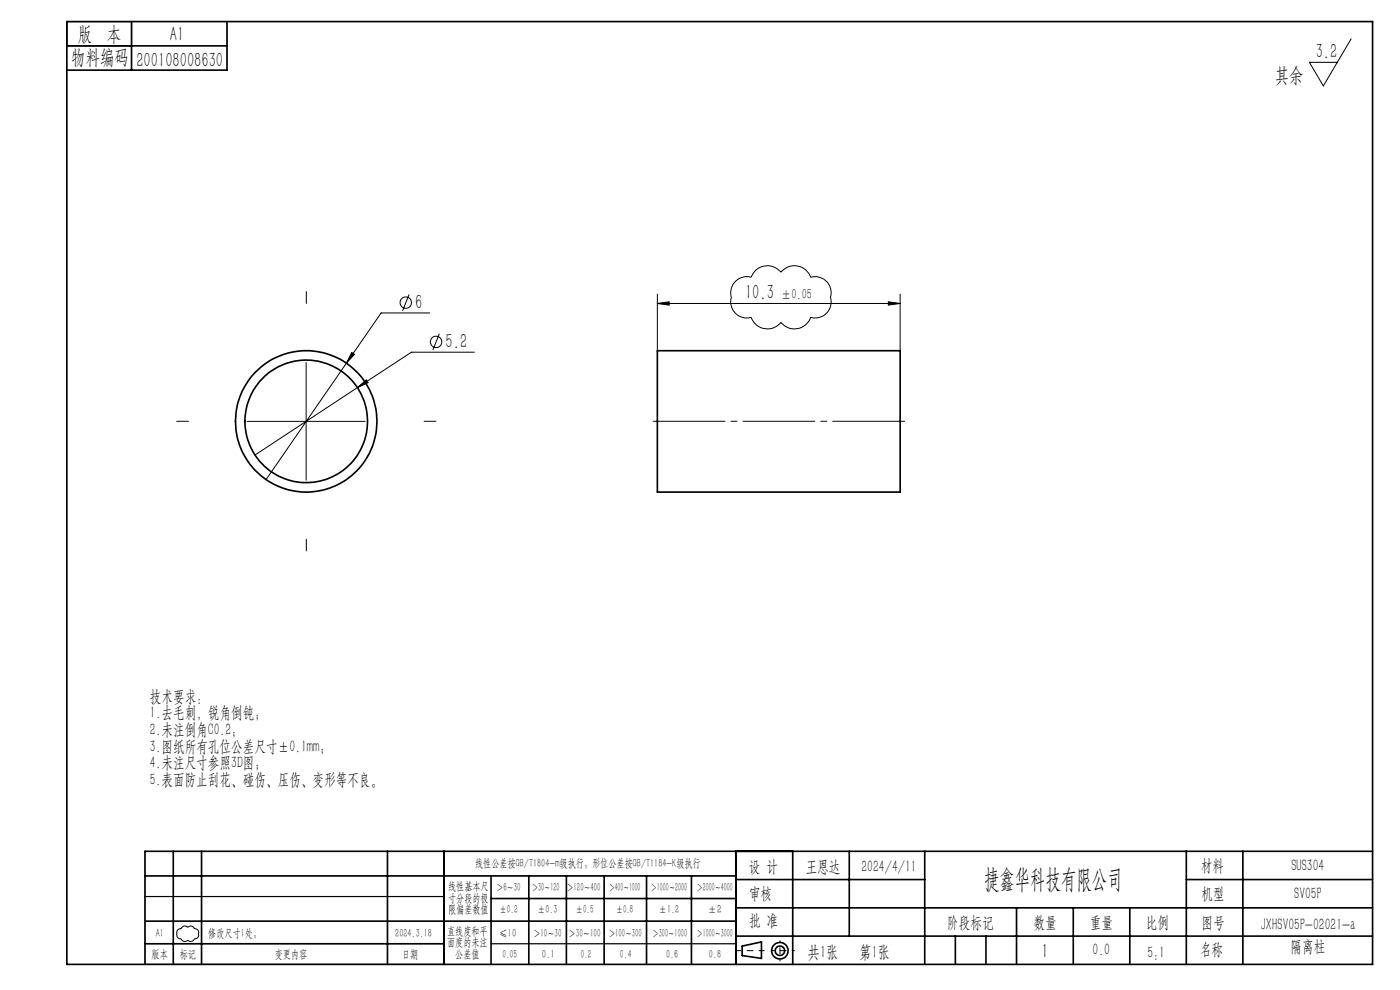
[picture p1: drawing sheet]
<svg xmlns="http://www.w3.org/2000/svg" width="297mm" height="210mm" viewBox="0 0 297 210" stroke-linecap="round" stroke-linejoin="round" font-family="sans-serif">
<g fill="none" stroke="#000" stroke-width=".21">
<path d="M286.6 8.2l-5.9 10-2.9-5h5.9M155.9 59.8a3.5 3.5 0 0 1 3.4-1 3.7 3.7 0 0 1 6.4-1.1 3.7 3.7 0 0 1 6.3 1.1 3.4 3.4 0 0 1 4.2 4.3 3.4 3.4 0 0 1-4.2 4.2 3.7 3.7 0 0 1-6.3 1.1 3.7 3.7 0 0 1-6.4-1.1 3.4 3.4 0 0 1-4.1-4.2 3.5 3.5 0 0 1 .7-3.3zM64.9 76.9v25M74.6 74.8l.6 .4-1.7 1.8zM86.8 62.5l-1.4 3.4M91.2 66.4h-10.3l-24.5 35.3M93.2 70.8l-1.4 3.5M100.6 74.7h-13.3l-33.2 21.8M139.5 64.4l2.5-.4v.7zM139.5 62.4v12M139.5 64.4h51.5M188.5 64l2.5 .4-2.5 .3z"/>
<path d="M191 62.4v12M52.5 89.4h25M75.8 82.2l1.9-1.6 .4 .6zM37.7 197.2l.7-.2 .1-.2a.82 .82 0 0 1 1.3-.1 .82 .82 0 0 1 1.4 .3h.3a.84 .84 0 0 1 .6 1.2 .91 .91 0 0 1-.9 1 .83 .83 0 0 1-1.4 .2 .82 .82 0 0 1-1.4-.3h-.1a.91 .91 0 0 1-.8-1.2z"/>
<circle cx="86.1" cy="64.2" r="1.22"/>
<circle cx="92.5" cy="72.5" r="1.22"/>
</g>
<g fill="none" stroke="#000" stroke-width=".35">
<path d="M14.2 4.6h277v200h-277zM14.2 9.7h34M27.9 4.6v10.3M48.2 4.6v10.3h-34M139.5 74.4h51.5v30h-51.5zM30.8 195.4h125.4M30.8 185.8h125.4M36.8 180.6v24M42.8 180.6v24M82.2 180.6v24M94.2 180.6v24M104.2 185.8v18.8"/>
<path d="M104.2 190.6h52M112.2 185.8v18.8M120.2 185.8v18.8M128.2 185.8v18.8M137.2 185.8v18.8M146.7 185.8v18.8M156.2 180.6v24M156.2 186.6h40M156.2 198.6h135M156.2 192.6h135M168.2 180.6v24M180.2 180.6v18"/>
<path d="M196.2 180.6v24M202.7 198.6v6M209.2 198.6v6M215.7 192.6v12M227.7 192.6v12M239.7 192.6v12M251.7 186.6h39.5M251.7 180.6v24M263.7 180.6v24M291.2 180.6h-260.4v24M30.8 200.2h63.4M157.4 200.7l4.1-.9v3.5l-4.1-.6z"/>
<circle cx="65" cy="89.4" r="15"/>
<circle cx="65" cy="89.4" r="13"/>
<circle cx="165.5" cy="201.7" r="1.74"/>
<circle cx="165.5" cy="201.7" r="1"/>
</g>
<path d="M137.5 89.4h55.5" fill="none" stroke="#000" stroke-width=".21" stroke-dasharray="15.2 1.3 1.3 1.3" stroke-dashoffset="-1.1"/>
<path d="M65 64.4v-2.5M40 89.4h-2.5M90 89.4h2.5M65 114.4v2.5" fill="none" stroke="#000" stroke-width=".21" stroke-dasharray="15.2 1.3 1.3 1.3"/>
<path d="M162.1 201.7h-6" fill="none" stroke="#000" stroke-width=".21" stroke-dasharray="15.2 1.3 1.3 1.3" stroke-dashoffset="14.1"/>
<path d="M168.5 201.7h-4.8" fill="none" stroke="#000" stroke-width=".21" stroke-dasharray="15.2 1.3 1.3 1.3" stroke-dashoffset="14.7"/>
<path d="M165.5 199.6v4.2" fill="none" stroke="#000" stroke-width=".21" stroke-dasharray="15.2 1.3 1.3 1.3" stroke-dashoffset="15"/>
<path d="M14.2 4.6h13.7v5.1h-13.7zM30.8 190.2h63.4M30.8 204.6h63.4M104.2 200.2h52" fill="none" stroke="#000" stroke-width=".25"/>
<g fill="#000">
<path d="M74.6 74.8l-1.1 2.2 1.7-1.8zM75.8 82.2l2.3-1-.4-.6z"/>
<path d="M188.5 64l2.5 .4-2.5 .3zM139.5 64.4l2.5-.4v.7z"/>
</g>
<text font-size="5.6" x="208.8" y="188.3">捷鑫华科技有限公司</text>
<g font-size="4.4">
<text x="16.5" y="8.6">版 本</text>
<text x="36.1" y="8.6">A1</text>
<text x="15.1" y="13.7">物料编码</text>
<text x="28.9" y="14.2">200108008630</text>
<text x="270.4" y="17.3">其余</text>
<text x="279.1" y="12.3">3.2</text>
<text x="88.1" y="65.5">6</text>
<text x="158.1" y="63.5">10.3</text>
<text x="94.5" y="73.8">5.2</text>
<text x="221" y="203.2">1</text>
</g>
<g font-size="3.8">
<text x="171.3" y="203.2">共1张</text>
<text x="182.3" y="203.2">第1张</text>
</g>
<g font-size="3.5">
<text x="31.8" y="148.8">技术要求：</text>
<text x="31.8" y="152.4">1.去毛刺，锐角倒钝；</text>
<text x="31.8" y="155.9">2.未注倒角C0.2；</text>
<text x="31.8" y="159.4">3.图纸所有孔位公差尺寸±0.1mm；</text>
<text x="31.8" y="163">4.未注尺寸参照3D图；</text>
<text x="31.8" y="166.5">5.表面防止刮花、碰伤、压伤、变形等不良。</text>
<text x="158.9" y="184.9">设 计</text>
<text x="170.9" y="184.9">王恩达</text>
<text x="182.7" y="184.9">2024/4/11</text>
<text x="254.7" y="184.7">材料</text>
<text x="274" y="184.7">SUS304</text>
<text x="158.9" y="190.8">审核</text>
<text x="254.9" y="190.7">机型</text>
<text x="274.6" y="190.8">SV05P</text>
<text x="158.9" y="196.5">批 准</text>
<text x="200.9" y="196.9">阶段标记</text>
<text x="219.3" y="196.9">数量</text>
<text x="231.2" y="196.9">重量</text>
<text x="243.1" y="196.9">比例</text>
<text x="254.9" y="196.9">图号</text>
<text x="267.4" y="197.3">JXHSV05P-02021-a</text>
<text x="231.8" y="202.5">0.0</text>
<text x="243.4" y="203.2">5:1</text>
<text x="254.5" y="202.5">名称</text>
<text x="273.8" y="201.8">隔离柱</text>
</g>
<text font-size="3.1" x="165.7" y="63.5">±0.05</text>
<g font-size="2.5">
<text x="100.8" y="184">线性公差按GB/T1804-m级执行；形位公差按GB/T1184-K级执行</text>
<text x="95.1" y="188.8">线性基本尺</text>
<text x="95.1" y="191.3">寸分段的极</text>
<text x="105.3" y="189.1">＞6～30</text>
<text x="112.9" y="189.1">＞30～120</text>
<text x="120.2" y="188.9">＞120～400</text>
<text x="129.2" y="188.9">＞400～1000</text>
<text x="138.1" y="189.1">＞1000～2000</text>
<text x="147.8" y="189.1">＞2000～4000</text>
<text x="95.1" y="193.8">限偏差数值</text>
<text x="105.9" y="193.8">±0.2</text>
<text x="114.1" y="193.8">±0.3</text>
<text x="122.2" y="193.8">±0.5</text>
<text x="130.7" y="193.8">±0.8</text>
<text x="139.8" y="193.8">±1.2</text>
<text x="150.2" y="193.8">±2</text>
<text x="32.2" y="203.2">版本</text>
<text x="33" y="198.8">A1</text>
<text x="38.1" y="203.2">标记</text>
<text x="44.2" y="198.8">修改尺寸1处；</text>
<text x="58.3" y="203.2">变更内容</text>
<text x="83.9" y="198.8">2024.3.18</text>
<text x="85.3" y="203.2">日期</text>
<text x="94.8" y="198.3">直线度和平</text>
<text x="94.8" y="200.7">面度的未注</text>
<text x="96.6" y="203.2">公差值</text>
<text x="105.9" y="198.7">≤10</text>
<text x="106.6" y="203.2">0.05</text>
<text x="113.2" y="198.7">＞10～30</text>
<text x="115" y="203.2">0.1</text>
<text x="120.6" y="198.7">＞30～100</text>
<text x="123.2" y="203.2">0.2</text>
<text x="129.1" y="198.7">＞100～300</text>
<text x="131.5" y="203.2">0.4</text>
<text x="138.4" y="198.7">＞300～1000</text>
<text x="141.3" y="203.2">0.6</text>
<text x="147.8" y="198.7">＞1000～3000</text>
<text x="150.4" y="203.2">0.8</text>
</g>
</svg>
